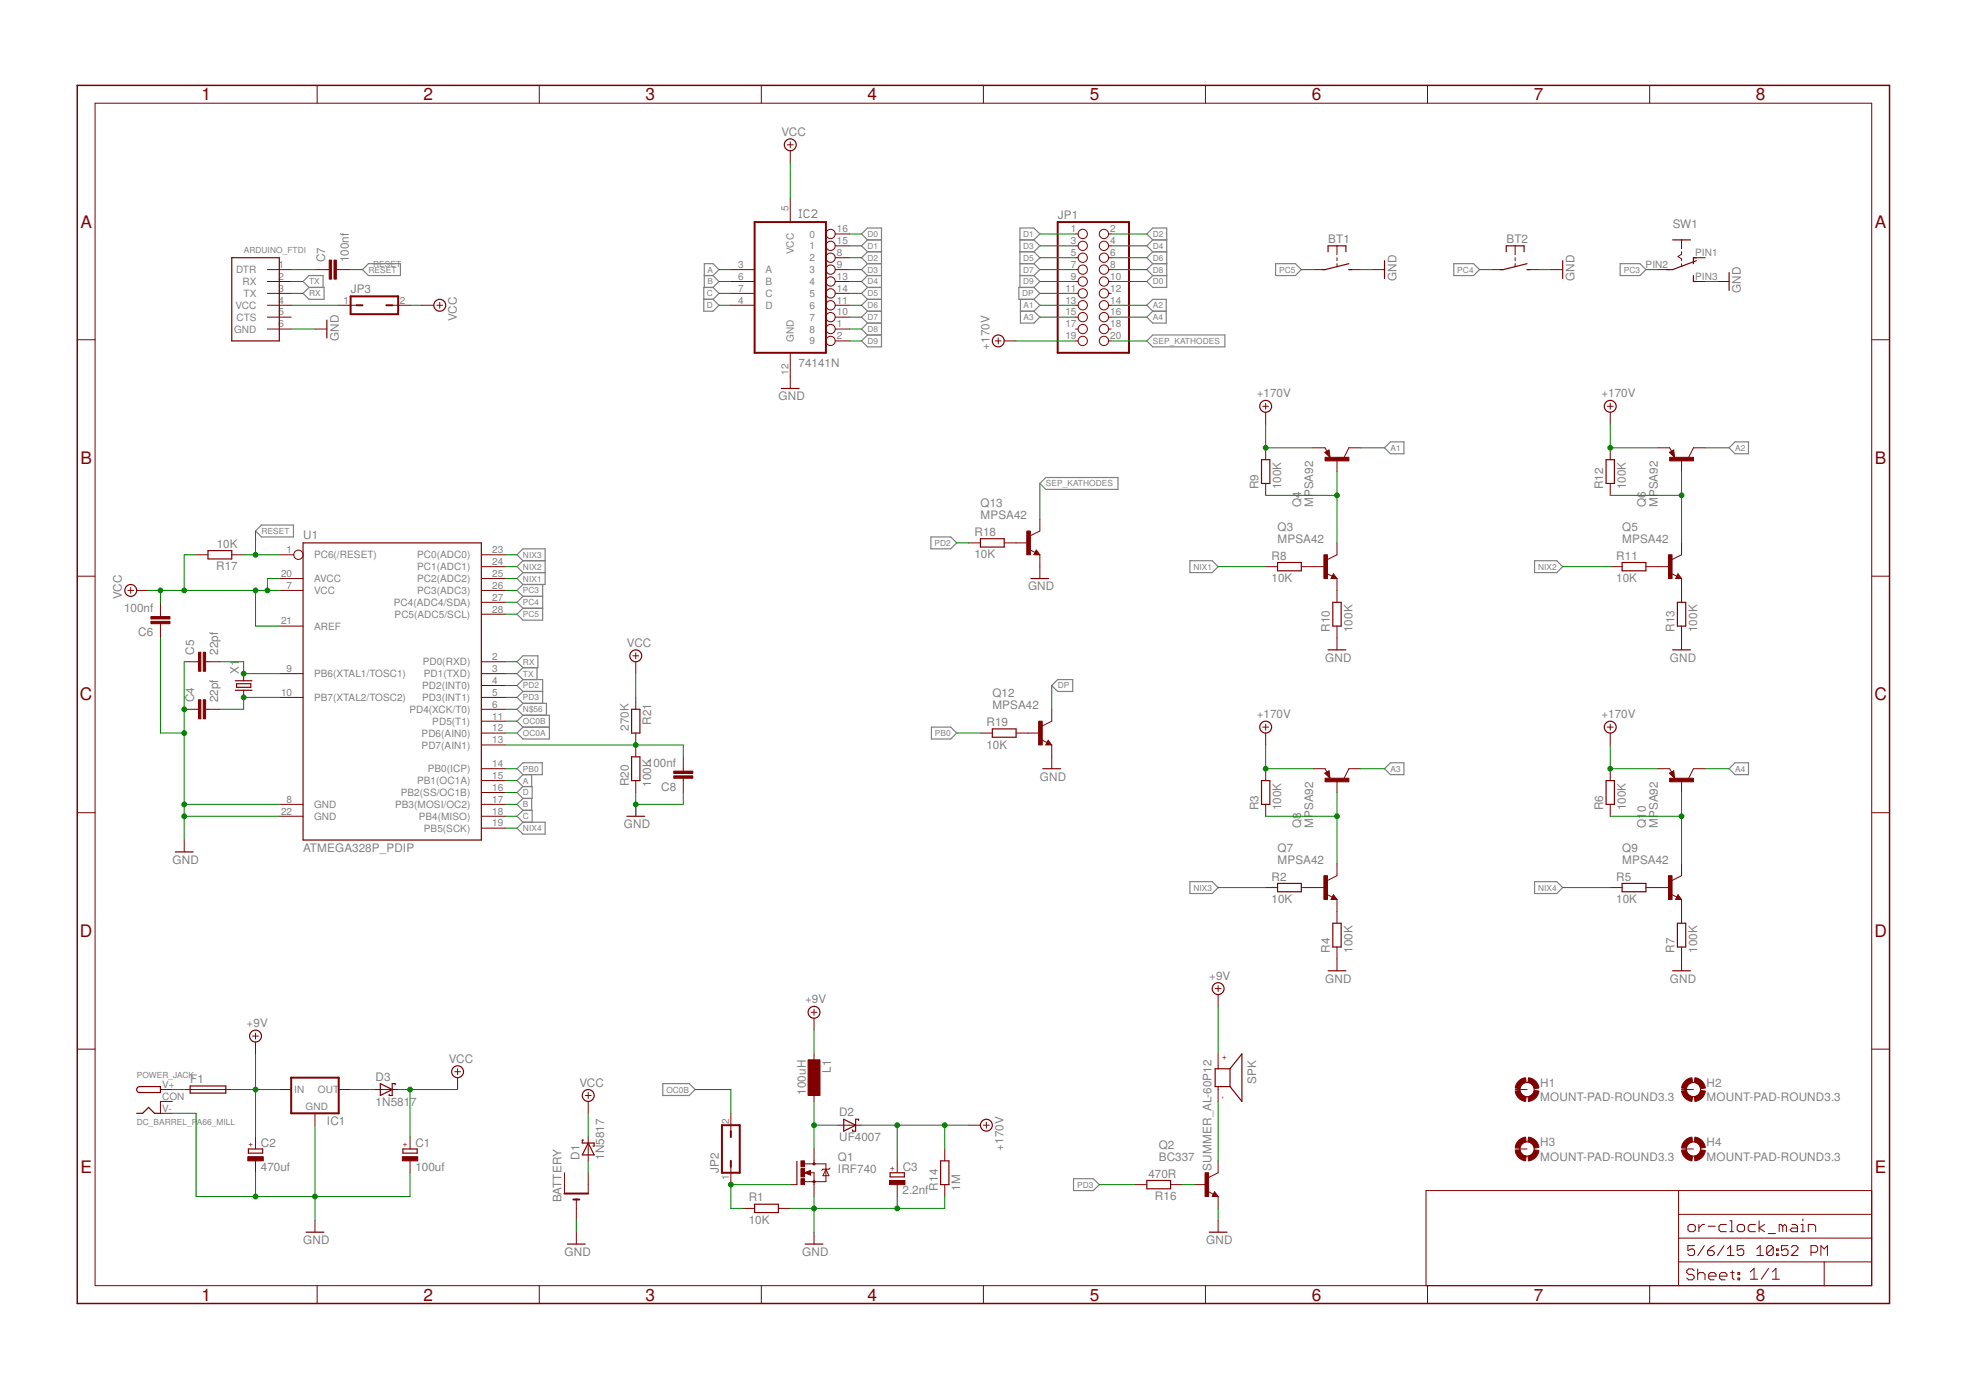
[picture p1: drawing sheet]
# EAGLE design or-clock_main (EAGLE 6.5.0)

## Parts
BATTERY  CR1220THM  [CR1220-THM]
BT1  SWITCH_3305D  [BUT3305D]
BT2  SWITCH_3305D  [BUT3305D]
C1  100uf  CPOL-EUE5-6  [E5-6]
C2  470uf  CPOL-EUE5-10.5  [E5-10,5]
C3  2.2nf  CPOL-EUE5-8.5  [E5-8,5]
C4  22pf  C-EU025-025X050  [C025-025X050]
C5  22pf  C-EU025-025X050  [C025-025X050]
C6  100nf  C-EU025-025X050  [C025-025X050]
C7  100nf  C-EU025-025X050  [C025-025X050]
C8  100nf  C-EU025-025X050  [C025-025X050]
D1  1N5817  1N5817-B  [DO41-7.6]
D2  UF4007  1N5817-B  [DO41-7.6]
D3  1N5817  1N5817-B  [DO41-7.6]
F1  LITTLEFUSE  [LITTLEFUSE]
H1  MOUNT-PAD-ROUND3.3  [3,3-PAD]
H2  MOUNT-PAD-ROUND3.3  [3,3-PAD]
H3  MOUNT-PAD-ROUND3.3  [3,3-PAD]
H4  MOUNT-PAD-ROUND3.3  [3,3-PAD]
IC1  78XXS  [78XXS]
IC2  74141N  [DIL16]
JP1  PINHD-2X10_FEMALE  [2X10]
JP2  JP1Q  [JP1]
JP3  JP1Q  [JP1]
L1  100uH  BS11  [BS11]
POWER_JACK  DC_BARREL_PA66_MILL  [PA66_DC_JACK_MILL]
Q1  IRF740  [TO220BV]
Q2  BC337  BC547TO92_STRAIT  [TO92-]
Q3  MPSA42  [TO92-]
Q4  MPSA92  [TO92-]
Q5  MPSA42  [TO92-]
Q6  MPSA92  [TO92-]
Q7  MPSA42  [TO92-]
Q8  MPSA92  [TO92-]
Q9  MPSA42  [TO92-]
Q10  MPSA92  [TO92-]
Q12  MPSA42  [TO92-]
Q13  MPSA42  [TO92-]
R1  10K  R-EU_0207/2V  [0207/2V]
R2  10K  R-EU_0207/2V  [0207/2V]
R3  100K  R-EU_0207/2V  [0207/2V]
R4  100K  R-EU_0207/2V  [0207/2V]
R5  10K  R-EU_0207/2V  [0207/2V]
R6  100K  R-EU_0207/2V  [0207/2V]
R7  100K  R-EU_0207/2V  [0207/2V]
R8  10K  R-EU_0207/2V  [0207/2V]
R9  100K  R-EU_0207/2V  [0207/2V]
R10  100K  R-EU_0207/2V  [0207/2V]
R11  10K  R-EU_0207/2V  [0207/2V]
R12  100K  R-EU_0207/2V  [0207/2V]
R13  100K  R-EU_0207/2V  [0207/2V]
R14  1M  R-EU_0207/7  [0207/7]
R16  470R  R-EU_0207/2V  [0207/2V]
R17  10K  R-EU_0207/2V  [0207/2V]
R18  10K  R-EU_0207/2V  [0207/2V]
R19  10K  R-EU_0207/2V  [0207/2V]
R20  100K  R-EU_0207/2V  [0207/2V]
R21  270K  R-EU_0207/2V  [0207/2V]
SERIAL_CON  ARDUINO_FTDI_HEADERV  [1X06]
SPK  SUMMER_AL-60P12  [AL-60P12_SUMMER]
SW1  13P_SW  [TS-13P]
U1  ATMEGA328P_PDIP  [DIL28-3]
X1  CRYSTALTC26V  [TC26V]

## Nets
+5V: C1.+ C6.2 D1.C D3.C IC2.5(VCC) JP3.2 R17.2 R21.1 U1.7(VCC) U1.20(AVCC) U1.21(AREF) ; supply symbol labelled VCC
+9V: C2.+ F1.2 IC1.IN L1.1 SPK.POS(+)
+170V: C3.+ D2.C JP1.19 Q4.3(E) Q6.3(E) Q8.3(E) Q10.3(E) R3.2 R6.2 R9.2 R12.2 R14.2
A: IC2.3(A) U1.15(PB1(OC1A))
A1: JP1.13 Q4.1(C)
A2: JP1.14 Q6.1(C)
A3: JP1.15 Q8.1(C)
A4: JP1.16 Q10.1(C)
B: IC2.6(B) U1.17(PB3(MOSI/OC2))
C: IC2.7(C) U1.18(PB4(MISO))
D: IC2.4(D) U1.16(PB2(SS/OC1B))
D0: IC2.16 JP1.10
D1: IC2.15 JP1.1
D2: IC2.8 JP1.2
D3: IC2.9 JP1.3
D4: IC2.13 JP1.4
D5: IC2.14 JP1.5
D6: IC2.11 JP1.6
D7: IC2.10 JP1.7
D8: IC2.1 JP1.8
D9: IC2.2 JP1.9
DP: JP1.11 Q12.1(C)
GND: BATTERY.- BT1.P$2(S) BT2.P$2(S) C1.- C2.- C3.- C4.1 C5.1 C6.1 C8.1 IC1.GND IC2.12(GND) POWER_JACK.V-(GND) Q1.S Q2.1(E) Q12.3(E) Q13.3(E) R1.2 R4.1 R7.1 R10.1 R13.1 R14.1 R20.1 SERIAL_CON.6(GND) SW1.PIN3(S) U1.8(GND) U1.22(GND)
N$1: BATTERY.+2(+1) D1.A
N$2: D2.A L1.2 Q1.D
N$3: D3.A IC1.OUT
N$5: Q7.2(B) R2.2
N$6: Q7.3(E) R4.2
N$7: Q7.1(C) Q8.2(B) R3.1
N$9: Q9.2(B) R5.2
N$11: Q9.1(C) Q10.2(B) R6.1
N$13: Q9.3(E) R7.2
N$14: Q3.2(B) R8.2
N$16: Q3.1(C) Q4.2(B) R9.1
N$18: Q3.3(E) R10.2
N$19: Q5.2(B) R11.2
N$21: Q5.1(C) Q6.2(B) R12.1
N$23: Q5.3(E) R13.2
N$24: F1.1 POWER_JACK.V+(PWR)
N$26: Q2.2(B) R16.1
N$28: Q2.3(C) SPK.NEG(-)
N$29: JP3.1 SERIAL_CON.4(VCC)
N$30: C7.1 SERIAL_CON.1(DTR)
N$31: C5.2 U1.9(PB6(XTAL1/TOSC1)) X1.2
N$32: C4.2 U1.10(PB7(XTAL2/TOSC2)) X1.1
N$33: Q13.2(B) R18.2
N$34: Q12.2(B) R19.2
N$46: C8.2 R20.2 R21.2 U1.13(PD7(AIN1))
N$56: U1.6(PD4(XCK/T0))
NIX1: R8.1 U1.25(PC2(ADC2))
NIX2: R11.1 U1.24(PC1(ADC1))
NIX3: R2.1 U1.23(PC0(ADC0))
NIX4: R5.1 U1.19(PB5(SCK))
OC0A: U1.12(PD6(AIN0))
OC0B: JP2.2 U1.11(PD5(T1))
PB0: R19.1 U1.14(PB0(ICP))
PC3: SW1.PIN2(P) U1.26(PC3(ADC3))
PC4: BT2.P$1(P) U1.27(PC4(ADC4/SDA))
PC5: BT1.P$1(P) U1.28(PC5(ADC5/SCL))
PD2: R18.1 U1.4(PD2(INT0))
PD3: R16.2 U1.5(PD3(INT1))
PWM: JP2.1 Q1.G R1.1
RESET: C7.2 R17.1 U1.1(PC6(/RESET))
RX: SERIAL_CON.3(TX) U1.2(PD0(RXD))
SEP_KATHODES: JP1.20 Q13.1(C)
TX: SERIAL_CON.2(RX) U1.3(PD1(TXD))
Unconnected: BATTERY.+1(+) H1.B3,3(MOUNT) H2.B3,3(MOUNT) H3.B3,3(MOUNT) H4.B3,3(MOUNT) JP1.12 JP1.17 JP1.18 SERIAL_CON.5(CTS) SW1.PIN1(O)

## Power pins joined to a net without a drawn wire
GNDBREAK: POWER_JACK.CON(GNDBREAK)
